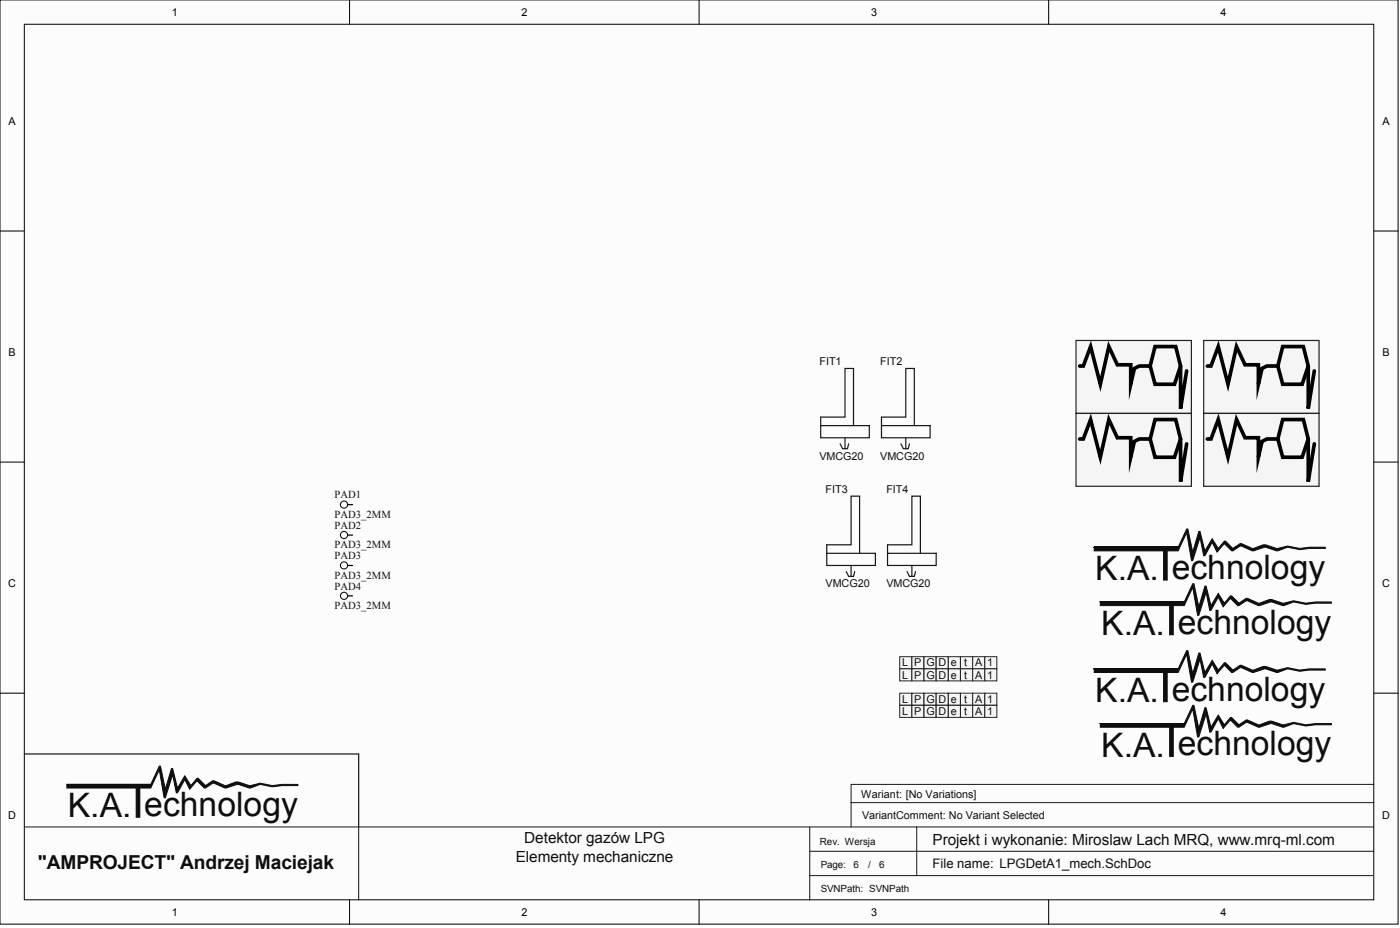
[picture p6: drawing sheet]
<svg xmlns="http://www.w3.org/2000/svg" width="243mm" height="161mm" viewBox="0 0 243 161" stroke-linecap="round" stroke-linejoin="round" font-family="sans-serif">
<g fill="#fcfcfc" stroke="#000" stroke-width=".17">
<path d="M0 0h243.1v160.5h-243.1z"/>
<path d="M4.2 4.2h234.7v152.1h-234.7z"/>
</g>
<path d="M60.8 0v4.2M121.6 0v4.2M182.3 0v4.2M0 40.1h4.2M238.9 40.1h4.2M0 80.3h4.2M238.9 80.3h4.2M0 120.4h4.2M238.9 120.4h4.2M60.8 156.3v4.3M121.6 156.3v4.3M182.3 156.3v4.3" fill="none" stroke="#000" stroke-width=".17"/>
<path d="M238.9 139.4h-90.9v4.3M238.9 136.3h-90.9v3.1M4.2 143.7h234.7M62.4 143.7v12.6M140.8 152.1h97.9M140.8 147.9h98.1M140.8 143.7v12.6M159.4 143.7v8.4" fill="none" stroke="#151515" stroke-width=".17"/>
<g fill="#0e0e0e" stroke="#0e0e0e" stroke-width=".17">
<path d="M11.6 136.3h14.6l1.5-3.2h.2l.8 4 1.1-3.6h.2l.9 3.4 1.2-2.1 1.1 1.7 1-1.3h.3l1.2 1.3 1.3-.9 2.1 .9 1.9-.7h.4l1.9 .7 1.9-.4 2.2 .4 1.6-.2h2.8v.2h-2.8l-1.6 .2-2.2-.4-1.9 .6-2.1-.6-2.1 .6-2.1-.8-1.3 .8h-.2l-1.3-1.3-1.2 1.5-.9-1.7-1.2 2.3h-.2l-.7-3.1-1.3 4h-.2l-.8-4.9-1.5 3.2h-14.6z" fill-rule="evenodd"/>
<path d="M23.7 136.5h.6v5.5h-.6z" fill-rule="evenodd"/>
</g>
<path d="M11.6 136.3h14.6" fill="none" stroke="#0e0e0e" stroke-width=".17"/>
<path d="M4.2 131h58.2v12.7" fill="none" stroke="#151515" stroke-width=".21"/>
<path d="M59.2 87.7h2.1" fill="none" stroke="#000" stroke-width=".21"/>
<circle cx="59.8" cy="87.7" r=".62" fill="#fcfcfc" stroke="#000" stroke-width=".17"/>
<path d="M59.2 93h2.1" fill="none" stroke="#000" stroke-width=".21"/>
<circle cx="59.8" cy="92.9" r=".62" fill="#fcfcfc" stroke="#000" stroke-width=".17"/>
<path d="M59.2 98.2h2.1" fill="none" stroke="#000" stroke-width=".21"/>
<circle cx="59.8" cy="98.2" r=".62" fill="#fcfcfc" stroke="#000" stroke-width=".17"/>
<path d="M59.2 103.5h2.1" fill="none" stroke="#000" stroke-width=".21"/>
<circle cx="59.8" cy="103.5" r=".62" fill="#fcfcfc" stroke="#000" stroke-width=".17"/>
<g fill="#f5f5f5" stroke="#262626" stroke-width=".17">
<path d="M156.4 120.4h2.1v2.1h-2.1z"/>
<path d="M158.5 120.4h2.1v2.1h-2.1z"/>
<path d="M160.7 120.4h2.1v2.1h-2.1z"/>
<path d="M162.8 120.4h2.1v2.1h-2.1z"/>
<path d="M164.9 120.4h2.1v2.1h-2.1z"/>
<path d="M167 120.4h2.1v2.1h-2.1z"/>
<path d="M169.1 120.4h2.1v2.1h-2.1z"/>
<path d="M171.2 120.4h2.1v2.1h-2.1z"/>
</g>
<g fill="#0e0e0e" stroke="#0e0e0e" stroke-width=".17">
<path d="M190.3 95.1h14.5l1.5-3.2h.2l.9 4 1-3.6h.2l.9 3.4 1.3-2.1 1 1.7 1.1-1.3h.2l1.3 1.3 1.2-.9 2.1 .9 1.9-.7h.5l1.9 .7 1.9-.4 2.1 .4 1.7-.2h2.7v.2h-2.7l-1.7 .2-2.1-.4-1.9 .6-2.1-.6-2.2 .6-2.1-.8-1.2 .8h-.3l-1.2-1.3-1.3 1.5-.8-1.7-1.3 2.3h-.2l-.7-3.1-1.2 4h-.2l-.9-4.9-1.5 3.2h-14.5z" fill-rule="evenodd"/>
<path d="M202.3 95.3h.6v5.5h-.6z" fill-rule="evenodd"/>
<path d="M191.3 104.6h14.6l1.5-3.2h.2l.8 4 1.1-3.6h.2l.9 3.4 1.2-2.1 1.1 1.7 1-1.3h.2l1.3 1.3 1.3-.9 2.1 .9 1.9-.6h.4l1.9 .6 1.9-.4 2.1 .4 1.7-.2h2.8v.2h-2.8l-1.7 .2-2.1-.4-1.9 .6-2.1-.6-2.1 .6-2.1-.8-1.3 .8h-.2l-1.3-1.3-1.2 1.5-.9-1.7-1.2 2.4h-.3l-.6-3.2-1.3 4h-.2l-.8-4.9-1.5 3.2h-14.6z" fill-rule="evenodd"/>
<path d="M203.4 104.8h.6v5.5h-.6z" fill-rule="evenodd"/>
</g>
<path d="M190.3 95.1h14.5M191.3 104.6h14.6" fill="none" stroke="#0e0e0e" stroke-width=".17"/>
<path d="M209.3 59.2h20v12.6h-20z" fill="#f5f5f5" stroke="#262626" stroke-width=".21"/>
<path d="M209.9 63.6h.7l1.2-3.4 1.7 6.6 1.5-6.6 1.5 3.2h2.3v3.4l.6-2.8 .9-.4h1.9l.8 3.2h3.4l1.1-3.2-.9-3.4h-3.6l-.8 3.4M227.5 63.6v7.4l1-6.6" fill="none" stroke="#000" stroke-width=".63"/>
<path d="M209.3 71.8h20v12.7h-20z" fill="#f5f5f5" stroke="#262626" stroke-width=".21"/>
<path d="M209.9 76.3h.7l1.2-3.4 1.7 6.5 1.5-6.5 1.5 3.2h2.3v3.3l.6-2.7 .9-.4h1.9l.8 3.1h3.4l1.1-3.1-.9-3.4h-3.6l-.8 3.4M227.5 76.3v7.4l1-6.6" fill="none" stroke="#000" stroke-width=".63"/>
<path d="M187.1 59.2h20v12.6h-20z" fill="#f5f5f5" stroke="#262626" stroke-width=".21"/>
<path d="M187.7 63.6h.7l1.2-3.4 1.7 6.6 1.5-6.6 1.5 3.2h2.3v3.4l.6-2.8 .9-.4h1.9l.8 3.2h3.4l1.1-3.2-.9-3.4h-3.6l-.8 3.4M205.3 63.6v7.4l1-6.6" fill="none" stroke="#000" stroke-width=".63"/>
<path d="M187.1 71.8h20v12.7h-20z" fill="#f5f5f5" stroke="#262626" stroke-width=".21"/>
<path d="M187.7 76.3h.7l1.2-3.4 1.7 6.5 1.5-6.5 1.5 3.2h2.3v3.3l.6-2.7 .9-.4h1.9l.8 3.1h3.4l1.1-3.1-.9-3.4h-3.6l-.8 3.4M205.3 76.3v7.4l1-6.6" fill="none" stroke="#000" stroke-width=".63"/>
<g fill="#0e0e0e" stroke="#0e0e0e" stroke-width=".17">
<path d="M190.3 116.2h14.5l1.5-3.2h.2l.9 4 1-3.5h.2l.9 3.3 1.3-2.1 1 1.7 1.1-1.3h.2l1.3 1.3 1.2-.8 2.1 .8 1.9-.6h.5l1.9 .6 1.9-.4 2.1 .4 1.7-.2h2.7v.2h-2.7l-1.7 .2-2.1-.4-1.9 .6-2.1-.6-2.2 .6-2.1-.8-1.2 .8h-.3l-1.2-1.2-1.3 1.4-.8-1.6-1.3 2.3h-.2l-.7-3.2-1.2 4h-.2l-.9-4.8-1.5 3.1h-14.5z" fill-rule="evenodd"/>
<path d="M202.3 116.4h.6v5.5h-.6z" fill-rule="evenodd"/>
<path d="M191.3 125.7h14.6l1.5-3.2h.2l.8 4.1 1.1-3.6h.2l.9 3.3 1.2-2.1 1.1 1.7 1-1.2h.2l1.3 1.2 1.3-.8 2.1 .8 1.9-.6h.4l1.9 .6 1.9-.4 2.1 .4 1.7-.2h2.8v.2h-2.8l-1.7 .2-2.1-.4-1.9 .6-2.1-.6-2.1 .6-2.1-.8-1.3 .8h-.2l-1.3-1.2-1.2 1.5-.9-1.7-1.2 2.3h-.3l-.6-3.2-1.3 4h-.2l-.8-4.8-1.5 3.1h-14.6z" fill-rule="evenodd"/>
<path d="M203.4 125.9h.6v5.5h-.6z" fill-rule="evenodd"/>
</g>
<path d="M190.3 116.2h14.5M191.3 125.7h14.6" fill="none" stroke="#0e0e0e" stroke-width=".17"/>
<g fill="#f5f5f5" stroke="#262626" stroke-width=".17">
<path d="M156.4 122.5h2.1v2.1h-2.1z"/>
<path d="M158.5 122.5h2.1v2.1h-2.1z"/>
<path d="M160.7 122.5h2.1v2.1h-2.1z"/>
<path d="M162.8 122.5h2.1v2.1h-2.1z"/>
<path d="M164.9 122.5h2.1v2.1h-2.1z"/>
<path d="M167 122.5h2.1v2.1h-2.1z"/>
<path d="M169.1 122.5h2.1v2.1h-2.1z"/>
<path d="M171.2 122.5h2.1v2.1h-2.1z"/>
<path d="M156.4 114.1h2.1v2.1h-2.1z"/>
<path d="M158.5 114.1h2.1v2.1h-2.1z"/>
<path d="M160.7 114.1h2.1v2.1h-2.1z"/>
<path d="M162.8 114.1h2.1v2.1h-2.1z"/>
<path d="M164.9 114.1h2.1v2.1h-2.1z"/>
<path d="M167 114.1h2.1v2.1h-2.1z"/>
<path d="M169.1 114.1h2.1v2.1h-2.1z"/>
<path d="M171.2 114.1h2.1v2.1h-2.1z"/>
<path d="M156.4 116.2h2.1v2.1h-2.1z"/>
<path d="M158.5 116.2h2.1v2.1h-2.1z"/>
<path d="M160.7 116.2h2.1v2.1h-2.1z"/>
<path d="M162.8 116.2h2.1v2.1h-2.1z"/>
<path d="M164.9 116.2h2.1v2.1h-2.1z"/>
<path d="M167 116.2h2.1v2.1h-2.1z"/>
<path d="M169.1 116.2h2.1v2.1h-2.1z"/>
<path d="M171.2 116.2h2.1v2.1h-2.1z"/>
</g>
<g fill="none" stroke="#1c1c1c" stroke-width=".21">
<path d="M142.7 73.9h8.4v2.2h-8.4zM142.7 73.9v-1.4h4.2v-8.5h1.5v9.9M146.9 76.1v1.9h-.4l-.4-.9M147.6 77.1l-.3 .9h-.4M153.3 73.9h8.4v2.2h-8.4zM153.3 73.9v-1.4h4.2v-8.5h1.5v9.9M157.5 76.1v1.9h-.4l-.5-.9M158.1 77.1l-.2 .9h-.4M143.7 96.1h8.5v2.1h-8.5zM143.7 96.1v-1.5h4.3v-8.4h1.5v9.9M148 98.2v1.9h-.4l-.5-.8M148.6 99.3l-.2 .8h-.4"/>
<path d="M154.3 96.1h8.5v2.1h-8.5zM154.3 96.1v-1.5h4.2v-8.4h1.5v9.9M158.5 98.2v1.9h-.4l-.4-.8M159.2 99.3l-.2 .8h-.5"/>
</g>
<g font-size="5.9" fill="#0e0e0e">
<text x="190.4" y="100.8">K.A.</text>
<text x="203.7" y="100.6">echnology</text>
<text x="191.5" y="110.3">K.A.</text>
<text x="204.8" y="110.1">echnology</text>
<text x="190.4" y="121.9">K.A.</text>
<text x="203.7" y="121.7">echnology</text>
<text x="191.5" y="131.4">K.A.</text>
<text x="204.8" y="131.2">echnology</text>
<text x="11.8" y="142">K.A.</text>
<text x="25.1" y="141.8">echnology</text>
</g>
<text font-size="3.3" fill="#0e0e0e" x="6.6" y="151">&quot;AMPROJECT&quot; Andrzej Maciejak</text>
<g font-size="2.7" fill="#0e0e0e">
<text x="89.7" y="149.7">Elementy mechaniczne</text>
<text x="91.2" y="146.5">Detektor gazów LPG</text>
<text x="162.1" y="146.7">Projekt i wykonanie: Miroslaw Lach MRQ, www.mrq-ml.com</text>
</g>
<text font-size="2.3" fill="#0e0e0e" x="162.1" y="150.8">File name: LPGDetA1_mech.SchDoc</text>
<g font-size="1.9">
<text x="29.9" y="2.7">1</text>
<text x="90.7" y="2.7">2</text>
<text x="151.4" y="2.7">3</text>
<text x="212.2" y="2.7">4</text>
<text x="1.5" y="21.8">A</text>
<text x="240.4" y="21.8">A</text>
<text x="1.5" y="61.9">B</text>
<text x="240.4" y="61.9">B</text>
<text x="1.4" y="102.1">C</text>
<text x="240.3" y="102.1">C</text>
<text x="1.4" y="142.2">D</text>
<text x="240.3" y="142.2">D</text>
<text x="29.9" y="159.1">1</text>
<text x="90.7" y="159.1">2</text>
<text x="151.4" y="159.1">3</text>
<text x="212.2" y="159.1">4</text>
</g>
<g font-size="1.9" fill="#0e0e0e">
<text x="142.5" y="63.4">FIT1</text>
<text x="153.1" y="63.4">FIT2</text>
<text x="142.5" y="79.9">VMCG20</text>
<text x="153.1" y="79.9">VMCG20</text>
<text x="58.1" y="86.6">PAD1</text>
<text x="58.1" y="90">PAD3_2MM</text>
<text x="143.5" y="85.6">FIT3</text>
<text x="154.1" y="85.6">FIT4</text>
<text x="58.1" y="91.9">PAD2</text>
<text x="58.1" y="95.2">PAD3_2MM</text>
<text x="58.1" y="97.1">PAD3</text>
<text x="58.1" y="100.5">PAD3_2MM</text>
<text x="58.1" y="102.4">PAD4</text>
<text x="58.1" y="105.8">PAD3_2MM</text>
<text x="143.5" y="102.1">VMCG20</text>
<text x="154.1" y="102.1">VMCG20</text>
<text x="156.9" y="115.8">L</text>
<text x="156.9" y="117.9">L</text>
<text x="159" y="115.8">P</text>
<text x="159" y="117.9">P</text>
<text x="161.1" y="115.8">G</text>
<text x="161.1" y="117.9">G</text>
<text x="163.2" y="115.8">D</text>
<text x="163.2" y="117.9">D</text>
<text x="165.3" y="115.8">e</text>
<text x="165.3" y="117.9">e</text>
<text x="167.6" y="115.8">t</text>
<text x="167.6" y="117.9">t</text>
<text x="169.5" y="115.8">A</text>
<text x="169.5" y="117.9">A</text>
<text x="171.7" y="115.8">1</text>
<text x="171.7" y="117.9">1</text>
<text x="156.9" y="122.1">L</text>
<text x="156.9" y="124.2">L</text>
<text x="159" y="122.1">P</text>
<text x="159" y="124.2">P</text>
<text x="161.1" y="122.1">G</text>
<text x="161.1" y="124.2">G</text>
<text x="163.2" y="122.1">D</text>
<text x="163.2" y="124.2">D</text>
<text x="165.3" y="122.1">e</text>
<text x="165.3" y="124.2">e</text>
<text x="167.6" y="122.1">t</text>
<text x="167.6" y="124.2">t</text>
<text x="169.5" y="122.1">A</text>
<text x="169.5" y="124.2">A</text>
<text x="171.7" y="122.1">1</text>
<text x="171.7" y="124.2">1</text>
<text x="149.7" y="138.6">Wariant: [No Variations]</text>
<text x="149.9" y="142.2">VariantComment: No Variant Selected</text>
</g>
<g font-size="1.7" fill="#0e0e0e">
<text x="142.6" y="146.7">Rev. Wersja</text>
<text x="142.7" y="155">SVNPath: SVNPath</text>
<text x="142.7" y="150.7">Page:</text>
<text x="148.4" y="150.7">6</text>
<text x="150.9" y="150.7">/</text>
<text x="152.8" y="150.7">6</text>
</g>
</svg>
